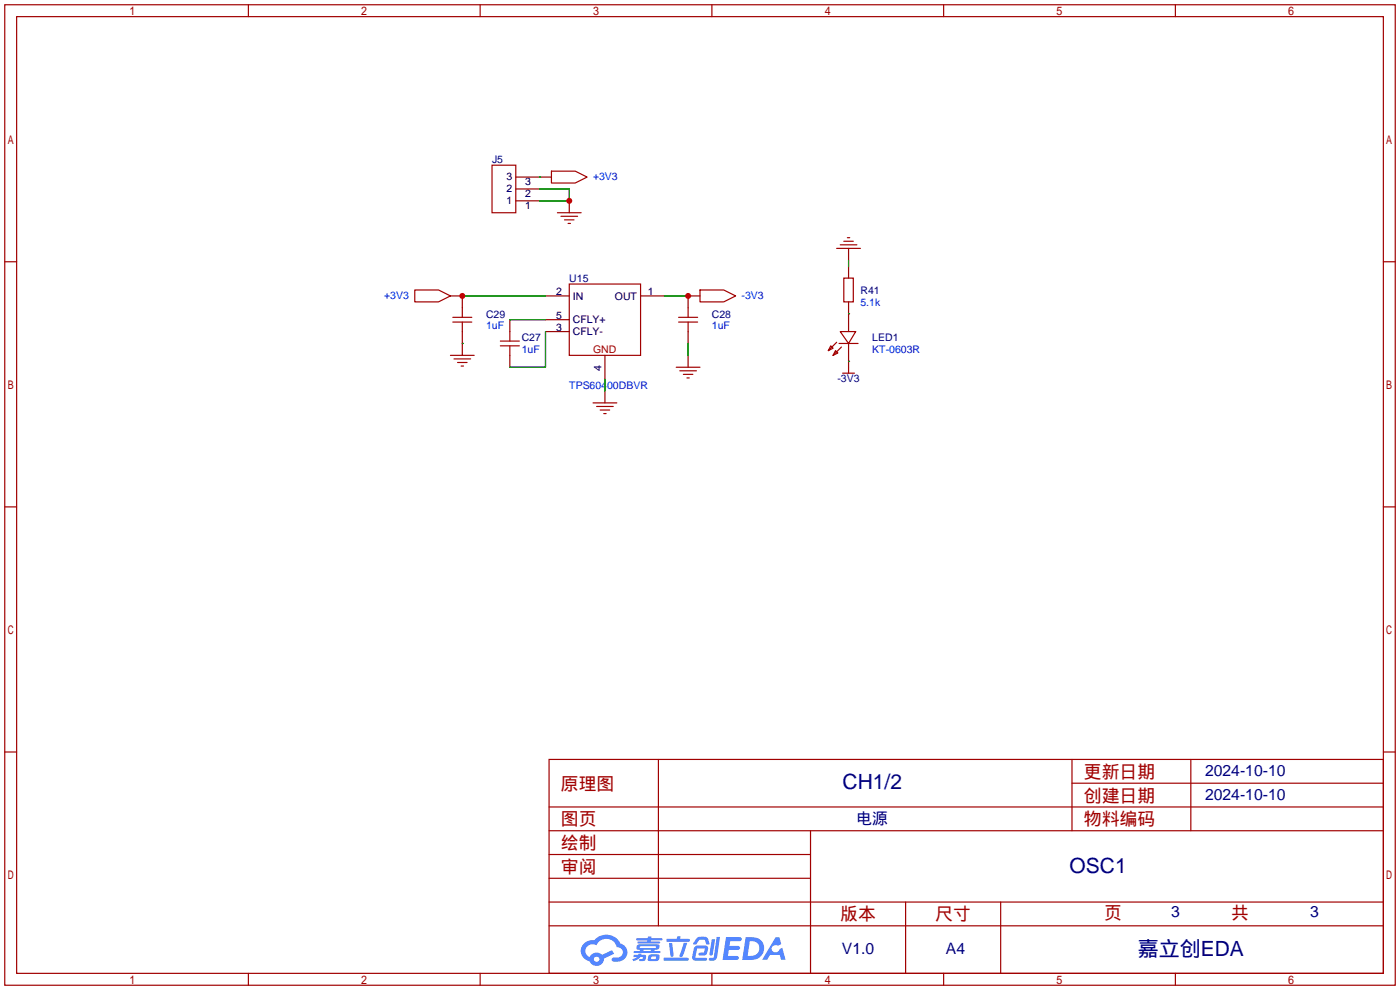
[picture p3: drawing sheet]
<svg xmlns="http://www.w3.org/2000/svg" width="299mm" height="212mm" viewBox="0 0 299 212" stroke-linecap="round" stroke-linejoin="round" font-family="sans-serif">
<g fill="none" stroke="#a10000" stroke-width=".25">
<path d="M1 1h297.2v209.6h-297.2zM3.6 3.6h292.1v204.4h-292.1zM53.1 1v2.6M102.6 1v2.6M152.1 1v2.6M201.7 1v2.6M251.2 1v2.6M1 55.9h2.6M295.7 55.9h2.5M1 108.3h2.6M295.7 108.3h2.5M1 160.7h2.6"/>
<path d="M117.3 162.3h178.4v45.7h-178.4zM117.3 177.5h178.4M117.3 172.5h178.4M140.7 162.3v35.6M173.2 177.5v30.5M229.1 162.3v15.2M229.1 167.4h66.6M254.5 162.3v15.2M295.7 160.7h2.5M117.3 182.6h55.9M117.3 197.9h178.4M117.3 192.8h178.4"/>
<path d="M117.3 187.7h55.9M193.5 192.8v15.2M213.9 192.8v15.2M53.1 208v2.6M102.6 208v2.6M152.1 208v2.6M201.7 208v2.6M251.2 208v2.6"/>
</g>
<g fill="#5487ff">
<path d="M155.2 200.3h2.6a.48 .48 0 0 1 .7 .4 .48 .48 0 0 1-.6 .4h-1.8l-.2 1.1h1.9a.43 .43 0 0 1 .4 .4 .43 .43 0 0 1-.5 .4h-1.9l-.2 1.3h1.7a.45 .45 0 0 1 .5 .2 .45 .45 0 0 1-.1 .6h-3.3z"/>
<path d="M165.7 200.3h.9l.4 1.5-.8 .3a.84 .84 0 0 0-1.2 .3 .84 .84 0 0 0 .4 1.1 .84 .84 0 0 0 1.1-.4l.1-.2 .6-.3 .7 2.5h-1l-.2-1h-2.1l-.6 1h-1.1z"/>
<path d="M152.1 200.8h.7l-.5 3.1a.36 .36 0 0 1-.3 .3 .36 .36 0 0 1-.4-.3z"/>
<path d="M153.2 200.2h.7l-.6 4.3a1.13 1.13 0 0 1-1.8 .6l.2-.4h.7l.2-.2z"/>
<path d="M148.9 200.6l.6-.4h1a.77 .77 0 0 1 .9 .5l.3 1-.2 .2h-.5l-.3-.9-.2-.2-1 .1-.7 1-.6-.1-.1-.2z"/>
<path d="M148.4 202.4l.6-.3h1.7a.81 .81 0 0 1 .7 .5 .81 .81 0 0 1-.2 .8 .81 .81 0 0 1-.9 .8h-.7a.32 .32 0 0 1-.3-.3 .32 .32 0 0 1 .4-.3h.7l.2-.9-1.6 .1-.4 1.8 2.2 .1a.32 .32 0 0 1 .3 .4 .32 .32 0 0 1-.4 .2h-2.2l-.5-.3-.1-.5z"/>
<path d="M141.9 204.7h5a.33 .33 0 0 1 .3 .3 .33 .33 0 0 1-.3 .3h-4.9l-.2-.1z"/>
<path d="M146.1 201.5h.8l-.7 2a.98 .98 0 0 1-.7 1.1l-.3-.3z"/>
<path d="M143 201.6h.7l.3 2.5a.34 .34 0 0 1-.3 .4 .34 .34 0 0 1-.4-.3z"/>
<path d="M142.5 200.7h2.1l.3-.6h.6l-.1 .6h1.7a.32 .32 0 0 1 .4 .3 .32 .32 0 0 1-.4 .3h-4.5l-.2-.2z"/>
<path d="M135.5 204.1h.9l.1-.3h.6v.3h.8a.82 .82 0 0 1-.5 1.3h-.8v-.4l.7-.1 .1-.3a.68 .68 0 0 0-1 .4l-1.1 .4-.1-.4 .9-.5h-.7z"/>
<path d="M136 200.5h2.4l.1-.3h.7v.3h2.2l.2 .3-.2 .2h-2.3v.2h1.8l.2 .3-.2 .1h-4.5l-.1-.4h2l.1-.2h-2.3l-.1-.2z"/>
<path d="M159.4 200.3l-.8 4.9h1.7a2.5 2.5 0 0 0 3-2.5 2.5 2.5 0 0 0-3.1-2.4zM160.3 201.1a1.61 1.61 0 0 1 2 1.5 1.61 1.61 0 0 1-1.8 1.7h-.7z"/>
<path d="M136.2 202a.55 .55 0 0 0-.2 .8 .55 .55 0 0 0 .7 .2l.1 .3h-1.3v.3l5.4 .1 .3-.2-.2-.2h-1.2l.2-.3a.7 .7 0 0 0 .8-.3 .7 .7 0 0 0 0-.8l-4.2-.1zM136.8 202.3l3.3-.1 .1 .1-.2 .3h-3.2zM137.5 203h1.7l-.2 .3h-1.4z"/>
<path d="M138.6 204.2a1.05 1.05 0 0 0 0 1.2 2.91 2.91 0 0 0 2.2-.2 .98 .98 0 0 0 0-1.2h-1.6zM139.2 204.5l.9-.1 .1 .4-.2 .2-.8-.1z"/>
<path d="M124.9 201.6a2.23 2.23 0 0 0-.7 2.3 2.23 2.23 0 0 0 1.8 1.6 1.58 1.58 0 0 0 1.8 .9 1.58 1.58 0 0 0 1.3-1.5l2.2-1.1-.5-.7-2.1 1a1.65 1.65 0 0 0-2.7 .4 1.45 1.45 0 0 1-.8-1.9 1.45 1.45 0 0 1 2-.7l.3 .1a2.3 2.3 0 0 1 2.3-1.3 2.3 2.3 0 0 1 2 1.7 1.12 1.12 0 0 1 1.3 1 1.12 1.12 0 0 1-1.1 1.2h-.7a.45 .45 0 0 0-.6 .4 .45 .45 0 0 0 .5 .5 2.21 2.21 0 0 0 2.2-.5 2.21 2.21 0 0 0 .5-2.3 2.13 2.13 0 0 0-1.3-1.1 3.3 3.3 0 0 0-5.6-.7l-1.1 .1zM127 205a.57 .57 0 0 1 1.1 0 .57 .57 0 0 1-1.1 0z"/>
</g>
<g fill="none" stroke="#a10000" stroke-width=".25">
<path d="M105.2 35.3h5v10.2h-5zM117.9 36.6h5l2.6 1.2-2.6 1.3h-5zM119.1 45.5h5.1M119.9 46.2h3.5M120.6 47h2.1M121.4 47.8h.5M178.8 53.1h5.1M179.6 52.3h3.5M180.3 59.4h2.1v5.1h-2.1zM180.3 51.6h2.1M181.1 50.8h.5M88.6 62h5.1l2.6 1.2-2.6 1.3h-5.1z"/>
<path d="M96.3 75.9h5M96.8 68.8h4M96.8 67.8h4M97 76.7h3.6M97.8 77.5h2M98.6 78.2h.5M98.8 65.8v2M98.8 68.8v2.1M106.9 73.9h4.1M106.9 72.9h4.1M109 70.9v2M109 73.9v2"/>
<path d="M121.7 60.7h15.2v15.2h-15.2zM144.5 78.5h5.1M145 68.8h4.1M145 67.8h4.1M145.3 79.2h3.5M147.1 65.8v2M147.1 68.8v2.1M149.6 62h5.1l2.5 1.2-2.5 1.3h-5.1zM177.5 73.9l.6 .5-1.1 .5zM178.6 74.9l.5 .5-1 .5zM178.8 73.2l-1.8 1.7M179.3 73.4h4.1"/>
<path d="M179.6 70.9h3.3l-1.5 2.5zM179.8 74.2l-1.7 1.7M180.1 79.8h2.5M181.4 78.5v1.3M126.7 86.1h5.1M127.5 86.9h3.6M128.3 87.6h2M129 88.4h.5M146 80h2.1M146.8 80.8h.5"/>
</g>
<g fill="none" stroke="#870000" stroke-width=".25">
<path d="M110.2 37.8h7.7M110.2 42.9h5.1M110.2 40.4h5.1M121.7 42.9v2.6M181.4 53.1v2.5M181.4 56.9v2.5M96.3 63.2h2.5v2.6M98.8 70.9v5M109 68.3v2.6M109 75.9v2.6M116.6 63.2h5.1M116.6 70.9h5.1"/>
<path d="M116.6 68.3h5.1M129.3 75.9v5.1M136.9 63.2h5.1M147.1 70.9v2.5M147.1 75.9v2.6M149.6 63.2h-2.5v2.6M181.4 64.5v6.4M181.4 73.4v5.1M129.3 83.6v2.5"/>
</g>
<path d="M115.3 37.8h.1M115.3 40.4h6.4v2.5h-6.4M181.4 55.6v1.3M98.8 73.4h.1M98.8 63.2h17.8M109 68.3h7.6M116.6 70.9v7.6h-7.6M142 63.2h5.1M147.1 73.4v2.5M181.4 67.1h.1M181.4 77.2h.1M129.3 81v2.6" fill="none" stroke="#008700" stroke-width=".25"/>
<g fill="#c00">
<circle cx="147.1" cy="63.2" r=".63"/>
<circle cx="98.8" cy="63.2" r=".63"/>
<circle cx="121.7" cy="42.9" r=".63"/>
</g>
<g font-size="4.5" fill="#000080">
<text x="180.1" y="168.7">CH1/2</text>
<text x="228.6" y="186.5">OSC1</text>
<text x="243.2" y="204.3">嘉立创EDA</text>
</g>
<g font-size="3.8" fill="#a00000">
<text x="231.6" y="166.2">更新日期</text>
<text x="119.9" y="168.8">原理图</text>
<text x="231.6" y="171.3">创建日期</text>
<text x="119.9" y="176.4">图页</text>
<text x="231.6" y="176.4">物料编码</text>
<text x="119.9" y="181.5">绘制</text>
<text x="119.9" y="186.6">审阅</text>
<text x="179.6" y="196.7">版本</text>
<text x="199.9" y="196.7">尺寸</text>
<text x="236" y="196.5">页</text>
<text x="263.1" y="196.5">共</text>
</g>
<g font-size="3.4" fill="#000080">
<text x="257.6" y="165.9">2024-10-10</text>
<text x="257.6" y="170.9">2024-10-10</text>
<text x="183.1" y="176">电源</text>
<text x="250.3" y="196.1">3</text>
<text x="280" y="196.1">3</text>
<text x="179.9" y="204">V1.0</text>
<text x="202.2" y="204">A4</text>
</g>
<g font-size="2.2" fill="#000080">
<text x="105.2" y="34.9">J5</text>
<text x="121.7" y="60.3">U15</text>
<text x="183.9" y="62.8">R41</text>
<text x="103.9" y="67.9">C29</text>
<text x="152.1" y="67.9">C28</text>
<text x="111.5" y="73">C27</text>
<text x="186.4" y="73">LED1</text>
<text x="179" y="81.5">-3V3</text>
</g>
<g font-size="2.2">
<text x="108.2" y="41.1">2</text>
<text x="108.2" y="38.5">3</text>
<text x="112.3" y="39.6">3</text>
<text x="108.2" y="43.6">1</text>
<text x="112.3" y="44.7">1</text>
<text x="112.3" y="42.2">2</text>
<text x="118.9" y="63">2</text>
<text x="122.4" y="64">IN</text>
<text x="131.4" y="64">OUT</text>
<text x="138.4" y="63">1</text>
<text x="118.9" y="70.7">3</text>
<text x="118.9" y="68.1">5</text>
<text x="122.4" y="71.7">CFLY-</text>
<text x="122.4" y="69.1">CFLY+</text>
<text x="128.6" y="79.2" transform="rotate(-90 128.6 79.2)">4</text>
</g>
<g font-size="2.2" fill="#00f">
<text x="126.7" y="38.5">+3V3</text>
<text x="82.1" y="63.9">+3V3</text>
<text x="158.5" y="63.9">-3V3</text>
<text x="183.9" y="65.3">5.1k</text>
<text x="103.9" y="70.4">1uF</text>
<text x="152.1" y="70.4">1uF</text>
<text x="111.5" y="75.5">1uF</text>
<text x="186.4" y="75.5">KT-0603R</text>
<text x="121.7" y="83.1">TPS60400DBVR</text>
</g>
<text font-size="2.2" fill="#a00000" x="126.7" y="75.5">GND</text>
</svg>
